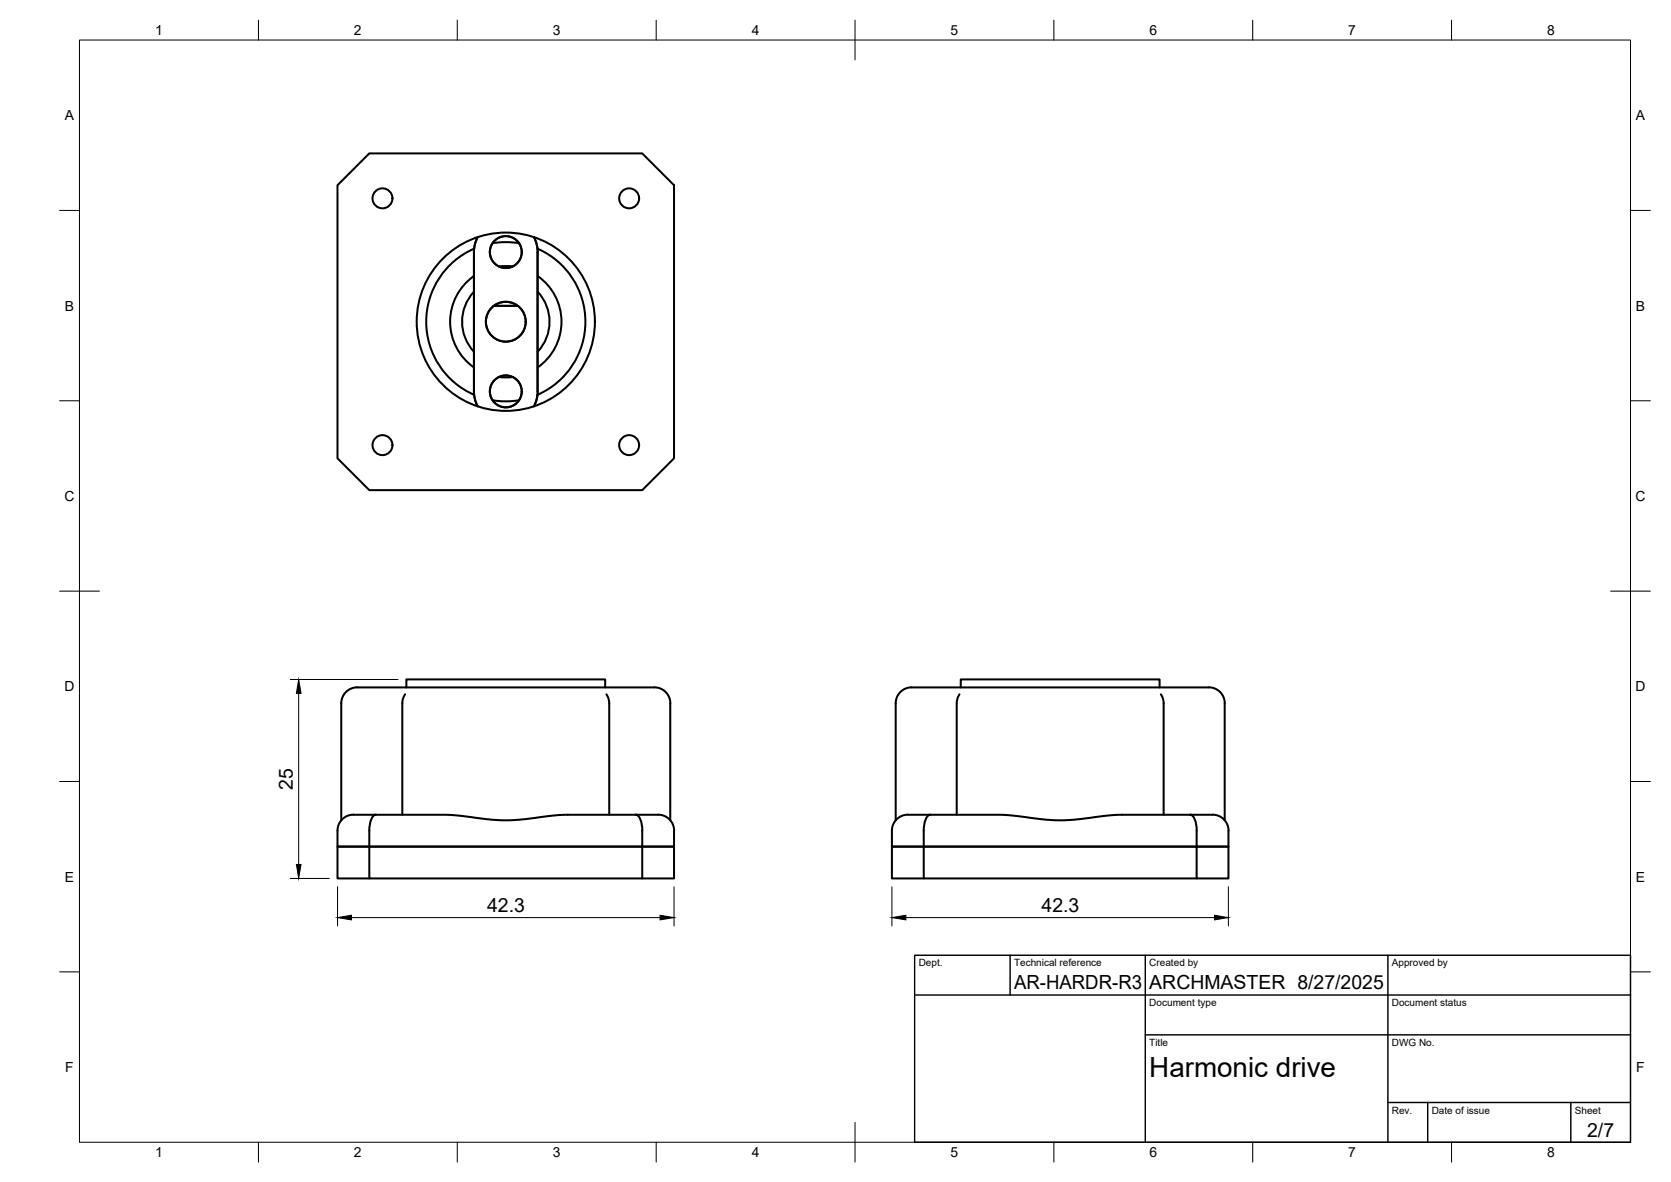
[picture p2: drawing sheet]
<svg xmlns="http://www.w3.org/2000/svg" width="420mm" height="297mm" viewBox="0 0 420 297" stroke-linecap="round" stroke-linejoin="round" font-family="sans-serif">
<!-- layer: Visible -->
<g fill="none" stroke="#000" stroke-width=".51">
<path d="M92.9 38.6h68.6l8 8v68.6l-8 8h-68.6l-8-8v-68.6zM120.1 59.6l-.7 1.8-.2 2v35l.2 1.9 .7 1.8M134.3 59.6l.7 1.8 .2 1.9M119.2 69.4a14 14 0 0 0 0 22.9M119.2 73.3a11 11 0 0 0 0 15.1M119.2 62.5a20 20 0 0 0-12 18.4 20 20 0 0 0 12 18.3M124.2 76.9h6M128.9 67h-3.4M130.5 61.1a20 20 0 0 0-6.6 0M135.1 62.5a20 20 0 0 1 12.1 18.4 20 20 0 0 1-12.1 18.3M135.2 63.4v35M135.2 73.3a11 11 0 0 1 0 15.1"/>
<path d="M135.2 69.4a14 14 0 0 1 0 22.9M128.9 94.7h-3.4M135.2 98.4l-.2 1.9-.7 1.8M130.5 100.6a20 20 0 0 1-6.6 0M101.9 174.5l-.5 .9-.2 1.2v28.2M102.2 172.7v-2h50v2M152.5 174.5l.5 .9 .2 1.2v28.2M164.5 172.7h-73.6a4.3 4.3 0 0 0-5.1 4v29.4M164.5 172.7a4 4 0 0 1 4.1 4l-.1 29.4M229.2 172.7h73.6a4.3 4.3 0 0 1 5.2 4l-.1 29.4M229.2 172.7a4 4 0 0 0-4 4v29.4M241.3 174.5l-.5 .9-.2 1.2v28.2"/>
<path d="M241.6 172.7v-2h50v2M291.9 174.5l.5 .9 .2 1.2v28.2M94.5 204.7a3 3 0 0 0-1.6 3.1v5h68.6M159.8 204.7a3 3 0 0 1 1.7 3.1v5h8v-4.1a4 4 0 0 0-4-3.9h-24.1l-10.6 1.2-4.4 .1-4.1-.2-9.3-1.1-24.1-.1a4 4 0 0 0-4 4.1v4h8v8h68.6v-8M161.5 212.8h-76.6v8h8M161.5 212.8h8v8h-8M233.9 204.8l-5.6-.1a4 4 0 0 0-4 4.1v4h8v8h68.6M233.9 204.7a3 3 0 0 0-1.6 3.1v5h68.6v8h8v-8h-84.6v8h8M299.2 204.7a3 3 0 0 1 1.7 3.1v5h8v-4.1a4 4 0 0 0-4-3.9h-24.1l-9.3 1.1-4.2 .2-4.4-.1-10.5-1.2h-18.5"/>
<circle cx="96.2" cy="49.8" r="2.51"/>
<circle cx="158.2" cy="49.8" r="2.51"/>
<circle cx="127.2" cy="63.3" r="4"/>
<circle cx="127.2" cy="80.9" r="22.4"/>
<circle cx="127.2" cy="80.9" r="5"/>
<circle cx="127.2" cy="98.4" r="4"/>
<circle cx="96.2" cy="111.9" r="2.51"/>
<circle cx="158.2" cy="111.9" r="2.51"/>
</g>
<!-- layer: BORDER -->
<g fill="none" stroke="#000" stroke-width=".25">
<path d="M20 10.1h390v276.9h-390zM65 5.1v5M115 5.1v5M165 5.1v5M215 5.1v10M265 5.1v5M315 5.1v5M365 5.1v5M15 52.9h5M410 52.9h5M15 100.7h5M410 100.7h5"/>
<path d="M15 148.6h10M405 148.6h10M15 196.4h5M410 196.4h5M15 244.2h5M410 244.2h5M65 287v5M115 287v5M165 287v5M215 282.1v9.9M265 287v5M315 287v5"/>
<path d="M365 287v5"/>
</g>
<!-- layer: TITLEBLOCK -->
<path d="M230 240.1h180v46.9h-180zM230 250h180M254 240.1v9.9M288 240.1v46.9M349 240.1v46.9M288 260.1h122M349 277.1h61M359 277.1v9.9M395 277.1v9.9" fill="none" stroke="#000" stroke-width=".36"/>
<!-- layer: FD_Dimensions -->
<path d="M73 170.8h27.1M75.1 174.3v42.9M73 220.8h9.8M84.9 222.8v9.9M88.4 230.6h77.6M169.5 222.8v9.9M224.3 222.8v9.9M227.8 230.6h77.6M308.9 222.8v9.9" fill="none" stroke="#000" stroke-width=".25"/>
<path d="M75.1 170.8l.6 3.5h-1.2zM74.5 217.2h1.2l-.6 3.6zM84.9 230.6l3.5-.6v1.2zM166 230l3.5 .6-3.5 .6zM224.3 230.6l3.5-.6v1.2zM305.4 230l3.5 .6-3.5 .6z" fill="#000" stroke="#000" stroke-width=".25"/>
<text font-size="7" x="289" y="270.6">Harmonic drive</text>
<g font-size="4.9">
<text x="73.6" y="198.4" transform="rotate(-90 73.6 198.4)">25</text>
<text x="122.5" y="229.1">42.3</text>
<text x="261.9" y="229.1">42.3</text>
<text x="255" y="248.5">AR-HARDR-R3</text>
<text x="289" y="248.5">ARCHMASTER 8/27/2025</text>
<text x="399.1" y="285.7">2/7</text>
</g>
<g font-size="3.5">
<text x="39" y="8.8">1</text>
<text x="89" y="8.8">2</text>
<text x="139" y="8.8">3</text>
<text x="189" y="8.8">4</text>
<text x="239" y="8.8">5</text>
<text x="289" y="8.8">6</text>
<text x="339" y="8.8">7</text>
<text x="389" y="8.8">8</text>
<text x="16.3" y="30.2">A</text>
<text x="411.3" y="30.2">A</text>
<text x="16.3" y="78">B</text>
<text x="411.3" y="78">B</text>
<text x="16.2" y="125.9">C</text>
<text x="411.2" y="125.9">C</text>
<text x="16.2" y="173.7">D</text>
<text x="411.2" y="173.7">D</text>
<text x="16.3" y="221.6">E</text>
<text x="411.3" y="221.6">E</text>
<text x="16.4" y="269.4">F</text>
<text x="411.4" y="269.4">F</text>
<text x="39" y="290.8">1</text>
<text x="89" y="290.8">2</text>
<text x="139" y="290.8">3</text>
<text x="189" y="290.8">4</text>
<text x="239" y="290.8">5</text>
<text x="289" y="290.8">6</text>
<text x="339" y="290.8">7</text>
<text x="389" y="290.8">8</text>
</g>
<g font-size="2.5">
<text x="231" y="242.9">Dept.</text>
<text x="255" y="242.9">Technical reference</text>
<text x="289" y="242.9">Created by</text>
<text x="350" y="242.9">Approved by</text>
<text x="289" y="252.8">Document type</text>
<text x="350" y="252.8">Document status</text>
<text x="289" y="262.9">Title</text>
<text x="350" y="262.9">DWG No.</text>
<text x="350" y="279.9">Rev.</text>
<text x="360" y="279.9">Date of issue</text>
<text x="396" y="279.9">Sheet</text>
</g>
</svg>
